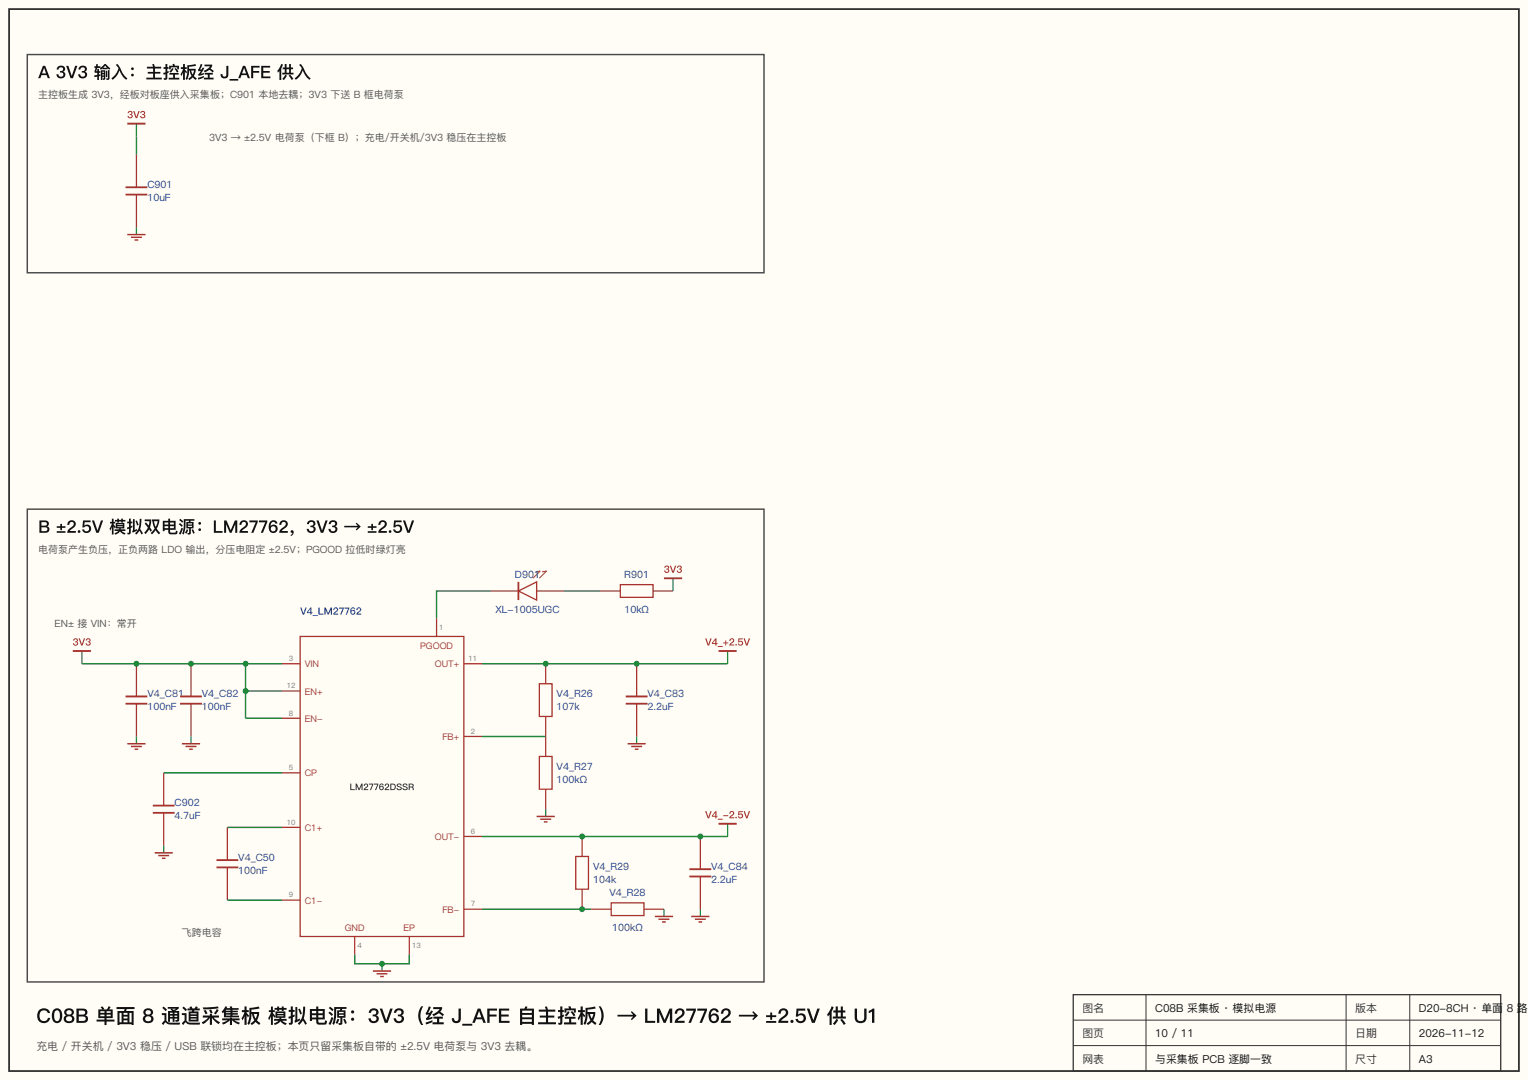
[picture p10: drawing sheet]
<svg xmlns="http://www.w3.org/2000/svg" width="444mm" height="314mm" viewBox="0 0 444 314" stroke-linecap="round" stroke-linejoin="round" font-family="sans-serif">
<path d="M0 0h444.5v314.3h-444.5z" fill="#fffdf6"/>
<path d="M2.6 2.6h439.3v309.1h-439.3z" fill="none" stroke="#333" stroke-width=".53"/>
<path d="M7.9 15.9h214.3v63.5h-214.3zM7.9 148.2h214.3v137.5h-214.3z" fill="none" stroke="#4a4a4a" stroke-width=".42"/>
<path d="M39.7 36v3.7M39.7 66.1v2.2" fill="none" stroke="#1f8a3a" stroke-width=".37"/>
<path d="M37 36h5.3M36.5 54.5h6.4M36.5 56.6h6.4" fill="none" stroke="#a8322d" stroke-width=".53"/>
<path d="M39.7 45v9.5M39.7 56.6v9.5" fill="none" stroke="#a8322d" stroke-width=".37"/>
<path d="M37 68.3h5.3M38.1 69.1h3.2M39.2 69.8h1" fill="none" stroke="#a8322d" stroke-width=".42"/>
<path d="M39.7 39.7v5.3" fill="none" stroke="#1f8a3a" stroke-width=".42"/>
<path d="M87.3 185.2h47.6v87.3h-47.6z" fill="#fffdf4"/>
<g fill="none" stroke="#a8322d" stroke-width=".37">
<path d="M127 179.9v5.3M142.9 172h7.9M150.8 172l5.3-2.7v5.3zM156.1 172h7.9M174.6 172h5.8M180.4 170.1h9.6v3.7h-9.6zM190 172h5.8M39.7 193.1v9.6M55.6 193.1v9.6M82 193.1h5.3M87.3 185.2h47.6v87.3h-47.6zM134.9 193.1h5.3"/>
<path d="M156.9 199h3.7v9.5h-3.7zM158.7 193.1v5.9M185.2 193.1v9.6M39.7 204.8v9.5M55.6 204.8v9.5M82 201.1h5.3M82 209h5.3M134.9 214.3h5.3M158.7 208.5v11.6M185.2 204.8v9.5M47.6 224.9v9.5M47.6 236.5v9.6"/>
<path d="M82 224.9h5.3M156.9 220.1h3.7v9.6h-3.7zM158.7 229.7v5.8M66.1 240.8v9.5M66.1 252.4v9.5M82 240.8h5.3M134.9 243.4h5.3M167.5 249.2h3.7v9.6h-3.7zM169.3 243.4v5.8M169.3 258.8v5.8M203.7 243.4v9.5M203.7 255.1v9.5"/>
<path d="M82 261.9h5.3M103.2 272.5v5.3M119.1 272.5v5.3M134.9 264.6h5.3M172 264.6h5.8M177.8 262.7h9.5v3.7h-9.5zM187.3 264.6h5.8"/>
</g>
<path d="M195.8 168.3v3.7M23.8 189.4v3.7M211.7 189.4v3.7M39.7 214.3v2.1M55.6 214.3v2.1M185.2 214.3v2.1M158.7 235.5v2.1M211.7 239.7v3.7M47.6 246.1v2.1M193.1 264.6v2.1M203.7 264.6v2.1M111.1 280.5v2.1" fill="none" stroke="#1f8a3a" stroke-width=".37"/>
<g fill="none" stroke="#a8322d" stroke-width=".53">
<path d="M150.8 169.3v5.3M193.1 168.3h5.3M21.2 189.4h5.3M209 189.4h5.3M36.5 202.7h6.4M36.5 204.8h6.4M52.4 202.7h6.3M52.4 204.8h6.3M182 202.7h6.4M182 204.8h6.4M44.4 234.4h6.4M44.4 236.5h6.4"/>
<path d="M209 239.7h5.3M63 250.3h6.3M63 252.4h6.3M200.6 252.9h6.3M200.6 255.1h6.3"/>
</g>
<g fill="none" stroke="#1f8a3a" stroke-width=".42">
<path d="M142.9 172h-15.9v7.9M164 172h10.6M23.8 193.1h58.2M71.4 193.1v15.9h10.6M140.2 193.1h71.5M71.4 201.1h10.6M140.2 214.3h18.5M47.6 224.9h34.4M66.1 240.8h15.9M140.2 243.4h71.5M66.1 261.9h15.9M103.2 277.8v2.7h15.9v-2.7"/>
<path d="M140.2 264.6h31.8"/>
</g>
<g fill="none" stroke="#a8322d" stroke-width=".42">
<path d="M37 216.4h5.3M38.1 217.2h3.2M39.2 218h1M52.9 216.4h5.3M54 217.2h3.1M55 218h1.1M182.6 216.4h5.3M183.6 217.2h3.2M184.7 218h1M156.1 237.6h5.3M157.2 238.4h3.1M158.2 239.2h1.1"/>
<path d="M45 248.2h5.3M46 249h3.2M47.1 249.8h1.1M190.5 266.7h5.3M191.6 267.5h3.1M192.6 268.3h1.1M201.1 266.7h5.3M202.1 267.5h3.2M203.2 268.3h1.1M108.5 282.6h5.3M109.5 283.4h3.2M110.6 284.2h1.1"/>
</g>
<path d="M155.8 166.4l1.4-.2-2.2 2.1M157.7 166.4l1.3-.2-2.1 2.1" fill="none" stroke="#a8322d" stroke-width=".29"/>
<path d="M312.2 289.5h124.4v22.2h-124.4z" fill="none" stroke="#333" stroke-width=".37"/>
<path d="M312.2 296.9h124.4M333.4 289.5v22.2M391.6 289.5v22.2M410.1 289.5v22.2M312.2 304.3h124.4" fill="none" stroke="#333" stroke-width=".29"/>
<g fill="#1f8a3a">
<circle cx="55.6" cy="193.1" r=".85"/>
<circle cx="169.3" cy="264.6" r=".85"/>
<circle cx="39.7" cy="193.1" r=".85"/>
<circle cx="169.3" cy="243.4" r=".85"/>
<circle cx="203.7" cy="243.4" r=".85"/>
<circle cx="185.2" cy="193.1" r=".85"/>
<circle cx="111.1" cy="280.5" r=".85"/>
<circle cx="71.4" cy="193.1" r=".85"/>
<circle cx="158.7" cy="193.1" r=".85"/>
<circle cx="71.4" cy="201.1" r=".85"/>
</g>
<text font-size="5.8" fill="#111" x="10.6" y="297.7">C08B 单面 8 通道采集板 模拟电源：3V3（经 J_AFE 自 主控板）→ LM27762 → ±2.5V 供 U1</text>
<g font-size="5" fill="#111">
<text x="11.1" y="22.8">A 3V3 输入：主控板经 J_AFE 供入</text>
<text x="11.1" y="155">B ±2.5V 模拟双电源：LM27762，3V3 → ±2.5V</text>
</g>
<g font-size="3.2" fill="#333">
<text x="314.9" y="294.5">图名</text>
<text x="394.2" y="294.5">版本</text>
<text x="314.9" y="301.9">图页</text>
<text x="394.2" y="301.9">日 期</text>
<text x="314.9" y="309.3">网 表</text>
<text x="394.2" y="309.3">尺寸</text>
</g>
<g font-size="3.2" fill="#111">
<text x="336" y="294.5">C08B 采集板 · 模拟电源</text>
<text x="412.7" y="294.5">D20-8CH · 单面</text>
<text x="438.3" y="294.5">8 路</text>
<text x="336" y="301.9">10 / 11</text>
<text x="412.7" y="301.9">2026-11-12</text>
<text x="336" y="309.3">与采集板 PCB 逐脚一致</text>
<text x="412.7" y="309.3">A3</text>
</g>
<text font-size="3.2" fill="#555" x="10.6" y="305.6">充电 / 开关机 / 3V3 稳压 / USB 联锁均在主控板；本页只留采集板自 带的 ±2.5V 电荷泵与 3V3 去耦。</text>
<g font-size="2.9" fill="#555">
<text x="11.1" y="28.6">主控板生成 3V3，经板对板座供入采集板；C901 本地去耦；3V3 下送 B 框电荷泵</text>
<text x="60.9" y="41">3V3 → ±2.5V 电荷泵（下框 B）；充电/开关机/3V3 稳压在主控板</text>
<text x="11.1" y="160.9">电荷泵产生负压，正负两路 LDO 输出，分压电阻定 ±2.5V；PGOOD 拉低时绿灯亮</text>
<text x="15.9" y="182.6">EN± 接 VIN：常开</text>
<text x="52.9" y="272.5">飞跨电容</text>
</g>
<g font-size="2.9" fill="#a8322d">
<text x="37" y="34.4">3V3</text>
<text x="193.1" y="166.7">3V3</text>
<text x="21.1" y="187.9">3V3</text>
<text x="205.1" y="187.9">V4_+2.5V</text>
<text x="205.1" y="238.1">V4_-2.5V</text>
</g>
<g font-size="2.9" fill="#1d3f9a">
<text x="42.9" y="54.8">C901</text>
<text x="42.9" y="58.5">10uF</text>
<text x="149.8" y="168.3">D901</text>
<text x="181.6" y="168.3">R901</text>
<text x="87.3" y="178.9">V4_LM27762</text>
<text x="144.1" y="178.3">XL-1005UGC</text>
<text x="181.6" y="178.3">10kΩ</text>
<text x="42.9" y="202.9">V4_C81</text>
<text x="58.7" y="202.9">V4_C82</text>
<text x="161.9" y="202.9">V4_R26</text>
<text x="188.4" y="202.9">V4_C83</text>
<text x="42.9" y="206.6">100nF</text>
<text x="58.7" y="206.6">100nF</text>
<text x="161.9" y="206.6">107k</text>
<text x="188.4" y="206.6">2.2uF</text>
<text x="161.9" y="224.1">V4_R27</text>
<text x="161.9" y="227.8">100kΩ</text>
<text x="50.8" y="234.7">C902</text>
<text x="50.8" y="238.4">4.7uF</text>
<text x="69.3" y="250.6">V4_C50</text>
<text x="69.3" y="254.3">100nF</text>
<text x="172.5" y="253.2">V4_R29</text>
<text x="172.5" y="256.9">104k</text>
<text x="206.9" y="253.2">V4_C84</text>
<text x="206.9" y="256.9">2.2uF</text>
<text x="177.3" y="260.9">V4_R28</text>
<text x="178.1" y="270.9">100kΩ</text>
</g>
<g font-size="2.6" fill="#a8322d">
<text x="122.2" y="188.9">PGOOD</text>
<text x="88.6" y="194.2">VIN</text>
<text x="126.5" y="194.2">OUT+</text>
<text x="88.6" y="202.1">EN+</text>
<text x="88.6" y="210.1">EN-</text>
<text x="128.7" y="215.4">FB+</text>
<text x="88.6" y="226">CP</text>
<text x="88.6" y="241.8">C1+</text>
<text x="126.5" y="244.5">OUT-</text>
<text x="88.6" y="263">C1-</text>
<text x="128.7" y="265.6">FB-</text>
<text x="100.3" y="270.9">GND</text>
<text x="117.4" y="270.9">EP</text>
</g>
<text font-size="2.6" fill="#333" x="101.7" y="229.9">LM27762DSSR</text>
<g font-size="2.1" fill="#777">
<text x="127.8" y="183.4">1</text>
<text x="84" y="192.4">3</text>
<text x="136.3" y="192.4">11</text>
<text x="83.4" y="200.3">12</text>
<text x="84" y="208.2">8</text>
<text x="136.9" y="213.5">2</text>
<text x="84" y="224.1">5</text>
<text x="83.4" y="240">10</text>
<text x="136.9" y="242.6">6</text>
<text x="84" y="261.1">9</text>
<text x="136.9" y="263.8">7</text>
<text x="104" y="276">4</text>
<text x="119.9" y="276">13</text>
</g>
</svg>
